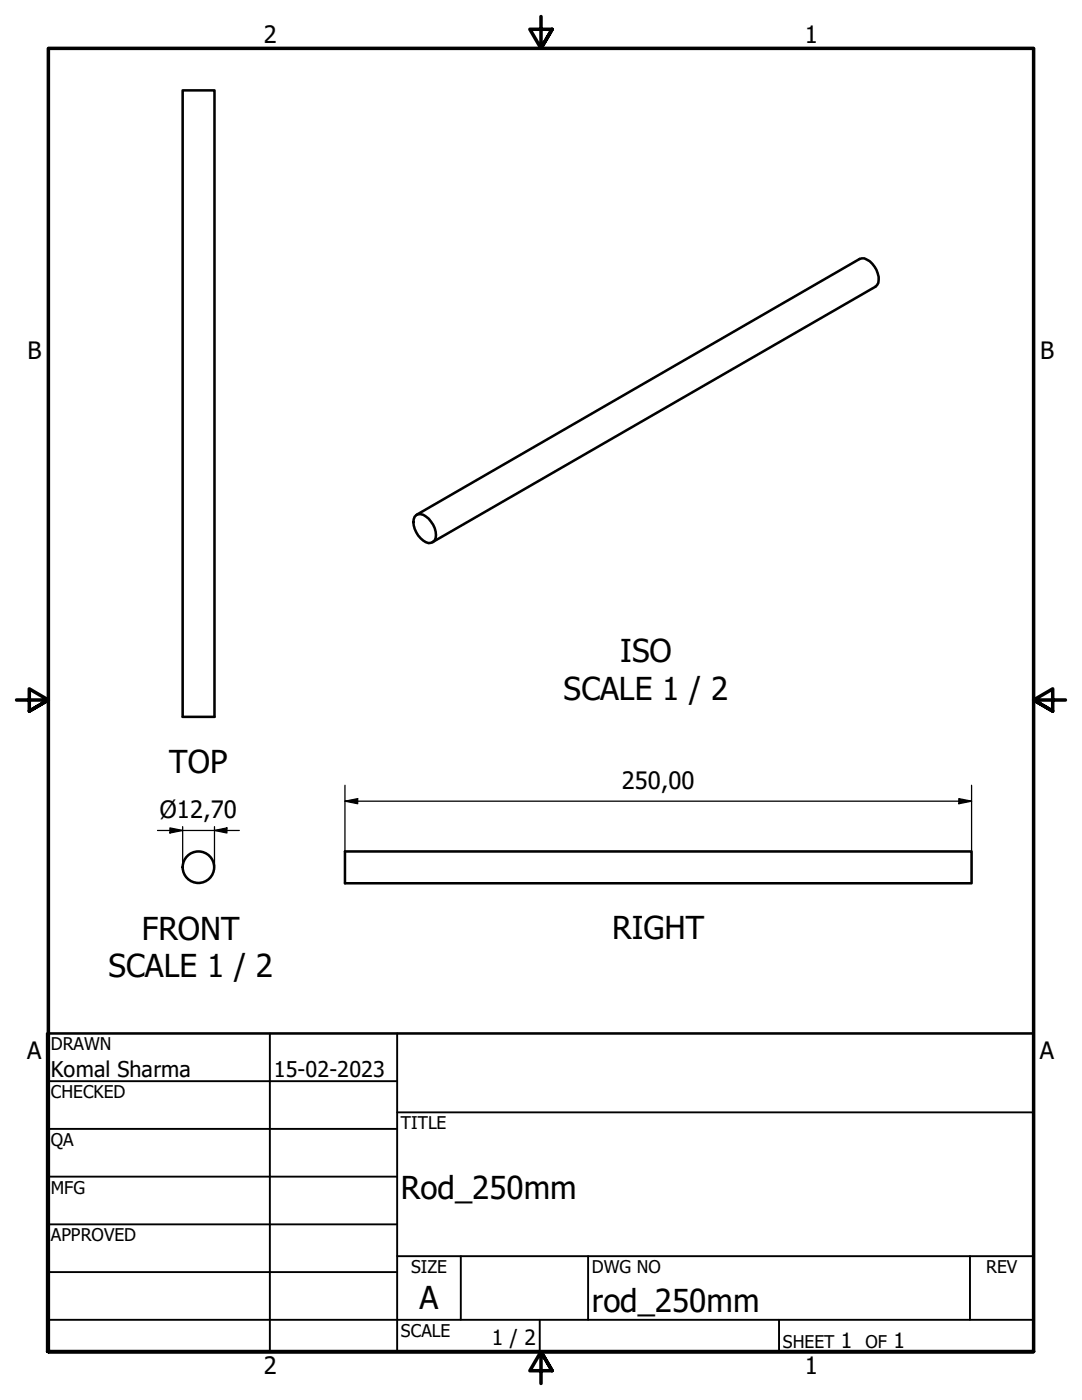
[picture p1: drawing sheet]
<svg xmlns="http://www.w3.org/2000/svg" width="216mm" height="279mm" viewBox="0 0 216 279" stroke-linecap="round" stroke-linejoin="round" font-family="sans-serif">
<!-- layer: Visible (ANSI) -->
<g fill="none" stroke="#000" stroke-width=".51">
<path d="M36.4 18h6.4v125.1h-6.4zM82.7 103.1a1.41 1.41 0 0 1 2.3 0 4.2 4.2 0 0 1 1.7 4.7 1.49 1.49 0 0 1-2.2 .1 4.3 4.3 0 0 1-1.8-4.8zM83.1 102.7l88.4-51a1.79 1.79 0 0 1 2 .4 4.7 4.7 0 0 1 1.8 4.4l-.6 .7-88.4 51M68.8 169.9h125.1v6.4h-125.1z"/>
<circle cx="39.6" cy="173.1" r="3.1"/>
</g>
<!-- layer: Border (ISO) -->
<path d="M107.9 3.3v6.4l-2.2-3.9h4.5l-2.3 3.9 2.3-3.9M3.3 139.7h6.4l-3.9-2.2v4.4l3.9-2.2-3.9 2.2M212.6 139.7h-6.4l3.9-2.2v4.4l-3.9-2.2 3.9 2.2M9.7 269.7v-260h196.5v260h-196.5h196.5M110.2 273.6l-2.3-3.9 2.3 3.9h-4.5l2.2-3.9v6.4" fill="none" stroke="#000" stroke-width=".7"/>
<!-- layer: Title (ANSI) -->
<g fill="none" stroke="#000" stroke-width=".38">
<path d="M9.4 215.8h69.8M53.8 206.2v63.5M79.2 206.2v63.5M9.4 225.3h69.8M9.4 234.8h69.8M79.2 222h127M9.4 244.3h69.8M9.4 253.9h69.8M79.2 250.7h127M91.9 250.7v12.7M117.3 250.7v12.7M193.5 250.7v12.7"/>
<path d="M9.4 263.4h196.8M107.7 263.4v6.3M155.4 263.4v6.3"/>
</g>
<path d="M9.4 206.2h196.8v63.5h-196.8z" fill="none" stroke="#000" stroke-width=".51"/>
<!-- layer: Dimension (ISO) -->
<path d="M68.8 159.9l2.6-.5v1zM68.8 159.9h125.1M68.8 156.7v13.2M191.3 159.4l2.6 .5-2.6 .5zM193.9 156.7v13.2M31.4 165.7h16.4M33.9 165.2l2.5 .5-2.5 .5zM36.4 165v8.1M42.8 165.7l2.5-.5v1zM42.8 165v8.1" fill="none" stroke="#000" stroke-width=".25"/>
<g fill="#000">
<path d="M68.8 159.9l2.6-.5v1z" fill-rule="evenodd"/>
<path d="M33.9 165.2l2.5 .5-2.5 .5z" fill-rule="evenodd"/>
<path d="M42.8 165.7l2.5-.5v1z" fill-rule="evenodd"/>
<path d="M191.3 159.4l2.6 .5-2.6 .5z" fill-rule="evenodd"/>
</g>
<g font-size="6.3">
<text x="123.8" y="132.1">ISO</text>
<text x="112.5" y="139.6">SCALE 1 / 2</text>
<text x="33.8" y="154.2">TOP</text>
<text x="28.3" y="187.5">FRONT</text>
<text x="122.2" y="187.4">RIGHT</text>
<text x="21.7" y="195">SCALE 1 / 2</text>
<text x="80" y="239.3">Rod_250mm</text>
<text x="83.7" y="261.2">A</text>
<text x="118.1" y="261.7">rod_250mm</text>
</g>
<g font-size="4.8">
<text x="52.6" y="8.6">2</text>
<text x="160.6" y="8.6">1</text>
<text x="5.5" y="71.6">B</text>
<text x="207.6" y="71.6">B</text>
<text x="124.1" y="157.5">250,00</text>
<text x="31.9" y="163.3">Ø12,70</text>
<text x="5.4" y="211.3">A</text>
<text x="207.5" y="211.3">A</text>
<text x="52.6" y="274.3">2</text>
<text x="160.6" y="274.3">1</text>
</g>
<g font-size="4.3">
<text x="10.2" y="214.9">Komal Sharma</text>
<text x="54.6" y="214.9">15-02-2023</text>
</g>
<g font-size="4.2">
<text x="98.1" y="268.4">1 / 2</text>
<text x="167.8" y="268.9">1</text>
<text x="178.3" y="268.9">1</text>
</g>
<g font-size="3.5">
<text x="10.2" y="209.5">DRAWN</text>
<text x="10.2" y="219.1">CHECKED</text>
<text x="80" y="225.3">TITLE</text>
<text x="10.2" y="228.7">QA</text>
<text x="10.2" y="238.2">MFG</text>
<text x="10.2" y="247.7">APPROVED</text>
<text x="82" y="254.1">SIZE</text>
<text x="118.1" y="254.1">DWG NO</text>
<text x="196.8" y="254">REV</text>
<text x="80" y="266.8">SCALE</text>
<text x="156.2" y="268.9">SHEET</text>
<text x="172.7" y="268.9">OF</text>
</g>
</svg>
